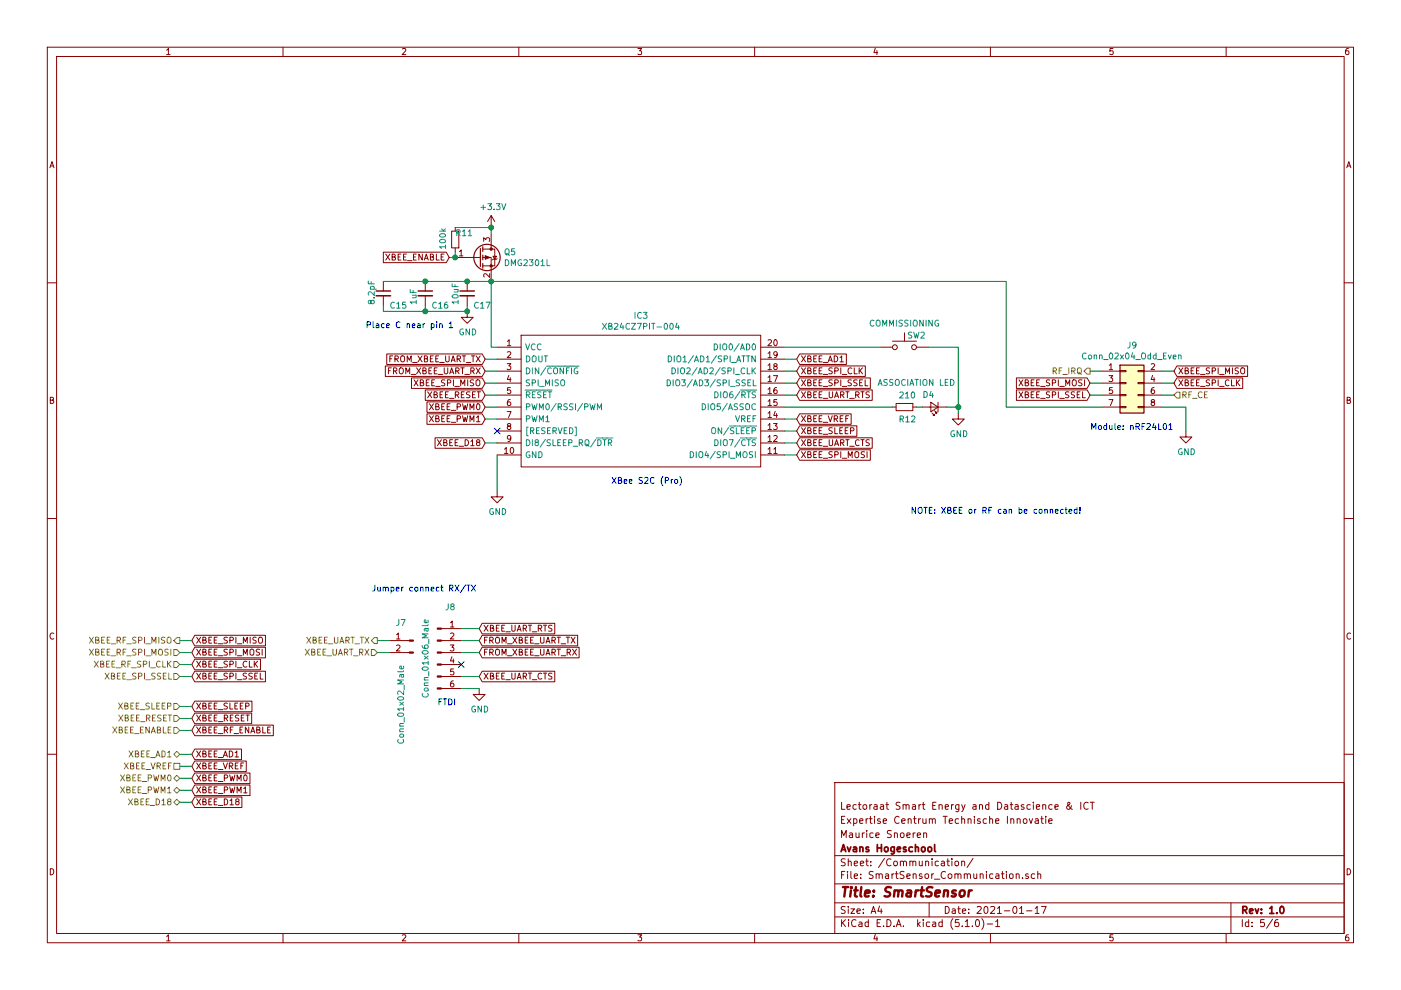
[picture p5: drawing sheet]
EESchema Schematic File Version 4
LIBS:SmartSensor-cache
EELAYER 29 0
EELAYER END
$Descr A4 11693 8268
encoding utf-8
Sheet 5 6
Title "SmartSensor"
Date "2021-01-17"
Rev "1.0"
Comp "Avans Hogeschool"
Comment1 "Maurice Snoeren"
Comment2 "Expertise Centrum Technische Innovatie"
Comment3 "Lectoraat Smart Energy and Datascience & ICT"
Comment4 ""
$EndDescr
$Comp
L XB24CZ7PIT-004:XB24CZ7PIT-004 IC3
U 1 1
P 4150 2900
F 0 "IC3" H 5350 3165 50  0000 C CNN
F 1 "XB24CZ7PIT-004" H 5350 3074 50  0000 C CNN
F 2 "XB24CZ7PIT-004:XB24CAPIT-001" H 6400 3000 50  0001 L CNN
F 3 "http://www.digi.com/pdf/ds_xbee_zigbee.pdf" H 6400 2900 50  0001 L CNN
F 4 "Zigbee / 802.15.4 Modules XBee ZB S2C TH PCB Antenna" H 6400 2800 50  0001 L CNN "Description"
F 5 "" H 6400 2700 50  0001 L CNN "Height"
F 6 "Digi International" H 6400 2600 50  0001 L CNN "Manufacturer_Name"
F 7 "XB24CZ7PIT-004" H 6400 2500 50  0001 L CNN "Manufacturer_Part_Number"
F 8 "888-XB24CZ7PIT-004" H 6400 2400 50  0001 L CNN "Mouser Part Number"
F 9 "https://www.mouser.com/Search/Refine.aspx?Keyword=888-XB24CZ7PIT-004" H 6400 2300 50  0001 L CNN "Mouser Price/Stock"
F 10 "XB24CZ7PIT-004" H 6400 2200 50  0001 L CNN "Arrow Part Number"
F 11 "https://www.arrow.com/en/products/xb24cz7pit-004/digi-international" H 6400 2100 50  0001 L CNN "Arrow Price/Stock"
	1    4150 2900
	1    0    0    -1  
$EndComp
Text GLabel 4050 3000 0    50   Input ~ 0
FROM_XBEE_UART_TX
Text GLabel 4050 3100 0    50   Input ~ 0
FROM_XBEE_UART_RX
Text GLabel 6650 3700 2    50   Input ~ 0
XBEE_UART_CTS
Text GLabel 6650 3300 2    50   Input ~ 0
XBEE_UART_RTS
Text GLabel 4050 3300 0    50   Input ~ 0
XBEE_RESET
Connection ~ 3900 2600
Wire Wire Line
	3550 2600 3900 2600
Wire Wire Line
	3550 2550 3550 2600
Connection ~ 3900 2350
Wire Wire Line
	3550 2350 3900 2350
$Comp
L Device:C_Small C16
U 1 1
P 3550 2450
F 0 "C16" H 3600 2350 50  0000 L CNN
F 1 "1uF" V 3450 2350 50  0000 L CNN
F 2 "Capacitor_SMD:C_0805_2012Metric" H 3550 2450 50  0001 C CNN
F 3 "~" H 3550 2450 50  0001 C CNN
	1    3550 2450
	1    0    0    -1  
$EndComp
Wire Wire Line
	3900 2550 3900 2600
$Comp
L power:GND #PWR030
U 1 1
P 3900 2600
F 0 "#PWR030" H 3900 2350 50  0001 C CNN
F 1 "GND" H 3905 2427 50  0000 C CNN
F 2 "" H 3900 2600 50  0001 C CNN
F 3 "" H 3900 2600 50  0001 C CNN
	1    3900 2600
	1    0    0    -1  
$EndComp
Wire Wire Line
	3900 2350 4100 2350
$Comp
L Device:C_Small C17
U 1 1
P 3900 2450
F 0 "C17" H 3950 2350 50  0000 L CNN
F 1 "10uF" V 3800 2350 50  0000 L CNN
F 2 "Capacitor_SMD:C_0805_2012Metric" H 3900 2450 50  0001 C CNN
F 3 "~" H 3900 2450 50  0001 C CNN
	1    3900 2450
	1    0    0    -1  
$EndComp
Wire Wire Line
	3800 2150 3750 2150
Text GLabel 3750 2150 0    50   Input ~ 0
XBEE_ENABLE
Wire Wire Line
	3800 2100 3800 2150
Wire Wire Line
	3800 1900 4100 1900
$Comp
L Device:R_Small R11
U 1 1
P 3800 2000
F 0 "R11" H 3650 1950 50  0000 L CNN
F 1 "100k" V 3900 1900 50  0000 L CNN
F 2 "Resistor_SMD:R_0805_2012Metric" H 3800 2000 50  0001 C CNN
F 3 "~" H 3800 2000 50  0001 C CNN
	1    3800 2000
	-1   0    0    1   
$EndComp
Connection ~ 3800 2150
$Comp
L Transistor_FET:DMG2301L Q5
U 1 1
P 4000 2150
F 0 "Q5" H 4204 2196 50  0000 L CNN
F 1 "DMG2301L" H 4204 2105 50  0000 L CNN
F 2 "Package_TO_SOT_SMD:SOT-23" H 4200 2075 50  0001 L CIN
F 3 "https://www.diodes.com/assets/Datasheets/DMG2301L.pdf" H 4000 2150 50  0001 L CNN
	1    4000 2150
	1    0    0    -1  
$EndComp
$Comp
L power:+3.3V #PWR032
U 1 1
P 4100 1900
F 0 "#PWR032" H 4100 1750 50  0001 C CNN
F 1 "+3.3V" H 4115 2073 50  0000 C CNN
F 2 "" H 4100 1900 50  0001 C CNN
F 3 "" H 4100 1900 50  0001 C CNN
	1    4100 1900
	1    0    0    -1  
$EndComp
Connection ~ 4100 1900
Wire Wire Line
	4100 1950 4100 1900
Wire Wire Line
	4100 2350 4100 2900
Wire Wire Line
	4100 2900 4150 2900
Connection ~ 4100 2350
Text GLabel 4050 3700 0    50   Input ~ 0
XBEE_D18
$Comp
L power:GND #PWR033
U 1 1
P 4150 4100
F 0 "#PWR033" H 4150 3850 50  0001 C CNN
F 1 "GND" H 4155 3927 50  0000 C CNN
F 2 "" H 4150 4100 50  0001 C CNN
F 3 "" H 4150 4100 50  0001 C CNN
	1    4150 4100
	1    0    0    -1  
$EndComp
Wire Wire Line
	4150 3800 4150 4100
Text GLabel 4050 3200 0    50   Input ~ 0
XBEE_SPI_MISO
Text GLabel 6650 3200 2    50   Input ~ 0
XBEE_SPI_SSEL
Text GLabel 6650 3800 2    50   Input ~ 0
XBEE_SPI_MOSI
Text GLabel 6650 3100 2    50   Input ~ 0
XBEE_SPI_CLK
Text GLabel 6650 3000 2    50   Input ~ 0
XBEE_AD1
Text GLabel 4050 3400 0    50   Input ~ 0
XBEE_PWM0
Text GLabel 4050 3500 0    50   Input ~ 0
XBEE_PWM1
NoConn ~ 4150 3600
Text GLabel 6650 3600 2    50   Input ~ 0
XBEE_SLEEP
Wire Wire Line
	4050 3000 4150 3000
Wire Wire Line
	4050 3100 4150 3100
Wire Wire Line
	4050 3200 4150 3200
Wire Wire Line
	4050 3300 4150 3300
Wire Wire Line
	4150 3400 4050 3400
Wire Wire Line
	4050 3500 4150 3500
Wire Wire Line
	4150 3700 4050 3700
Wire Wire Line
	6550 3000 6650 3000
Wire Wire Line
	6650 3100 6550 3100
Wire Wire Line
	6550 3200 6650 3200
Wire Wire Line
	6650 3300 6550 3300
Wire Wire Line
	6650 3600 6550 3600
Wire Wire Line
	6550 3700 6650 3700
Wire Wire Line
	6650 3800 6550 3800
$Comp
L Switch:SW_Push SW?
U 1 1
P 7550 2900
AR Path="/600A2160" Ref="SW?"  Part="1" 
AR Path="/5F76931A/600A2160" Ref="SW?"  Part="1" 
AR Path="/5F877B3A/600A2160" Ref="SW2"  Part="1" 
F 0 "SW2" H 7650 3000 50  0000 C CNN
F 1 "COMMISSIONING" H 7550 3100 50  0000 C CNN
F 2 "LL3301AF065QJ:LL3301FF065QJ" H 7550 3100 50  0001 C CNN
F 3 "~" H 7550 3100 50  0001 C CNN
	1    7550 2900
	1    0    0    -1  
$EndComp
Wire Wire Line
	6550 2900 7350 2900
$Comp
L Device:C_Small C15
U 1 1
P 3200 2450
F 0 "C15" H 3250 2350 50  0000 L CNN
F 1 "8.2pF" V 3100 2350 50  0000 L CNN
F 2 "Capacitor_SMD:C_0805_2012Metric" H 3200 2450 50  0001 C CNN
F 3 "~" H 3200 2450 50  0001 C CNN
	1    3200 2450
	1    0    0    -1  
$EndComp
Wire Wire Line
	3200 2350 3550 2350
Connection ~ 3550 2350
Wire Wire Line
	3200 2550 3200 2600
Wire Wire Line
	3200 2600 3550 2600
Connection ~ 3550 2600
$Comp
L power:GND #PWR034
U 1 1
P 8000 3450
F 0 "#PWR034" H 8000 3200 50  0001 C CNN
F 1 "GND" H 8005 3277 50  0000 C CNN
F 2 "" H 8000 3450 50  0001 C CNN
F 3 "" H 8000 3450 50  0001 C CNN
	1    8000 3450
	1    0    0    -1  
$EndComp
$Comp
L Device:R_Small R?
U 1 1
P 7550 3400
AR Path="/600AD547" Ref="R?"  Part="1" 
AR Path="/5F76931A/600AD547" Ref="R?"  Part="1" 
AR Path="/5F877B3A/600AD547" Ref="R12"  Part="1" 
F 0 "R12" V 7650 3350 50  0000 L CNN
F 1 "210" V 7450 3350 50  0000 L CNN
F 2 "Resistor_SMD:R_0805_2012Metric" H 7550 3400 50  0001 C CNN
F 3 "~" H 7550 3400 50  0001 C CNN
	1    7550 3400
	0    1    1    0   
$EndComp
$Comp
L Device:LED_Small D?
U 1 1
P 7800 3400
AR Path="/600AD54D" Ref="D?"  Part="1" 
AR Path="/5F76931A/600AD54D" Ref="D?"  Part="1" 
AR Path="/5F877B3A/600AD54D" Ref="D4"  Part="1" 
F 0 "D4" H 7850 3300 50  0000 C CNN
F 1 "ASSOCIATION LED" H 7950 3200 50  0000 C CNN
F 2 "LED_SMD:LED_0805_2012Metric" V 7800 3400 50  0001 C CNN
F 3 "~" V 7800 3400 50  0001 C CNN
	1    7800 3400
	-1   0    0    1   
$EndComp
Wire Wire Line
	7700 3400 7650 3400
Wire Wire Line
	6550 3400 7450 3400
Wire Wire Line
	7900 3400 8000 3400
Wire Wire Line
	8000 3400 8000 3450
Wire Wire Line
	7750 2900 8000 2900
Wire Wire Line
	8000 2900 8000 3400
Connection ~ 8000 3400
Text Notes 3050 2750 0    50   ~ 0
Place C near pin 1
Text HLabel 3150 5350 0    50   Output ~ 0
XBEE_UART_TX
Text HLabel 3150 5450 0    50   Input ~ 0
XBEE_UART_RX
Text GLabel 4000 5350 2    50   Input ~ 0
FROM_XBEE_UART_TX
Text GLabel 4000 5450 2    50   Input ~ 0
FROM_XBEE_UART_RX
Text GLabel 1600 6000 2    50   Input ~ 0
XBEE_RESET
Text GLabel 1600 6700 2    50   Input ~ 0
XBEE_D18
Text GLabel 1600 5350 2    50   Input ~ 0
XBEE_SPI_MISO
Text GLabel 1600 6500 2    50   Input ~ 0
XBEE_PWM0
Text GLabel 1600 6600 2    50   Input ~ 0
XBEE_PWM1
Text GLabel 1600 6100 2    50   Input ~ 0
XBEE_RF_ENABLE
Text GLabel 4000 5250 2    50   Input ~ 0
XBEE_UART_RTS
Text GLabel 1600 5650 2    50   Input ~ 0
XBEE_SPI_SSEL
Text GLabel 1600 5550 2    50   Input ~ 0
XBEE_SPI_CLK
Text GLabel 1600 6300 2    50   Input ~ 0
XBEE_AD1
Text GLabel 4000 5650 2    50   Input ~ 0
XBEE_UART_CTS
Text GLabel 1600 5450 2    50   Input ~ 0
XBEE_SPI_MOSI
Text GLabel 1600 5900 2    50   Input ~ 0
XBEE_SLEEP
Text GLabel 6650 3500 2    50   Input ~ 0
XBEE_VREF
Wire Wire Line
	6650 3500 6550 3500
Text GLabel 1600 6400 2    50   Input ~ 0
XBEE_VREF
Text HLabel 1500 5450 0    50   Input ~ 0
XBEE_RF_SPI_MOSI
Text HLabel 1500 5350 0    50   Output ~ 0
XBEE_RF_SPI_MISO
Text HLabel 1500 5550 0    50   Input ~ 0
XBEE_RF_SPI_CLK
Text HLabel 1500 5650 0    50   Input ~ 0
XBEE_SPI_SSEL
Text HLabel 1500 5900 0    50   Input ~ 0
XBEE_SLEEP
Text HLabel 1500 6000 0    50   Input ~ 0
XBEE_RESET
Text HLabel 1500 6100 0    50   Input ~ 0
XBEE_ENABLE
Text HLabel 1500 6300 0    50   BiDi ~ 0
XBEE_AD1
Text HLabel 1500 6400 0    50   UnSpc ~ 0
XBEE_VREF
Text HLabel 1500 6500 0    50   BiDi ~ 0
XBEE_PWM0
Text HLabel 1500 6600 0    50   BiDi ~ 0
XBEE_PWM1
Text HLabel 1500 6700 0    50   BiDi ~ 0
XBEE_D18
Wire Wire Line
	1500 5350 1600 5350
Wire Wire Line
	1600 5450 1500 5450
Wire Wire Line
	1500 5550 1600 5550
Wire Wire Line
	1600 5650 1500 5650
Wire Wire Line
	1500 5900 1600 5900
Wire Wire Line
	1600 6000 1500 6000
Wire Wire Line
	1500 6100 1600 6100
Wire Wire Line
	1600 6300 1500 6300
Wire Wire Line
	1500 6400 1600 6400
Wire Wire Line
	1500 6500 1600 6500
Wire Wire Line
	1600 6600 1500 6600
Wire Wire Line
	1500 6700 1600 6700
Text Notes 5100 4050 0    50   ~ 0
XBee S2C (Pro)
$Comp
L Connector_Generic:Conn_02x04_Odd_Even J9
U 1 1
P 9400 3200
F 0 "J9" H 9450 3517 50  0000 C CNN
F 1 "Conn_02x04_Odd_Even" H 9450 3426 50  0000 C CNN
F 2 "Connector_PinHeader_2.54mm:PinHeader_2x04_P2.54mm_Vertical" H 9400 3200 50  0001 C CNN
F 3 "~" H 9400 3200 50  0001 C CNN
	1    9400 3200
	1    0    0    -1  
$EndComp
Text Notes 9100 3600 0    50   ~ 0
Module: nRF24L01
$Comp
L power:GND #PWR035
U 1 1
P 9900 3600
F 0 "#PWR035" H 9900 3350 50  0001 C CNN
F 1 "GND" H 9905 3427 50  0000 C CNN
F 2 "" H 9900 3600 50  0001 C CNN
F 3 "" H 9900 3600 50  0001 C CNN
	1    9900 3600
	1    0    0    -1  
$EndComp
Text HLabel 9100 3100 0    50   Output ~ 0
RF_IRQ
Text HLabel 9800 3300 2    50   Input ~ 0
RF_CE
Wire Wire Line
	9100 3100 9200 3100
Wire Wire Line
	9700 3300 9800 3300
Text Notes 7600 4300 0    50   ~ 0
NOTE: XBEE or RF can be connected!
Wire Wire Line
	9900 3600 9900 3400
Wire Wire Line
	9900 3400 9700 3400
Text GLabel 9100 3200 0    50   Input ~ 0
XBEE_SPI_MOSI
Wire Wire Line
	9100 3200 9200 3200
Wire Wire Line
	8400 3400 8400 2350
Wire Wire Line
	8400 2350 4100 2350
Wire Wire Line
	8400 3400 9200 3400
Text GLabel 9800 3100 2    50   Input ~ 0
XBEE_SPI_MISO
Wire Wire Line
	9800 3100 9700 3100
Text GLabel 9800 3200 2    50   Input ~ 0
XBEE_SPI_CLK
Wire Wire Line
	9800 3200 9700 3200
$Comp
L Connector:Conn_01x06_Male J8
U 1 1
P 3650 5450
F 0 "J8" H 3758 5831 50  0000 C CNN
F 1 "Conn_01x06_Male" V 3550 5400 50  0000 C CNN
F 2 "Connector_PinHeader_2.54mm:PinHeader_1x06_P2.54mm_Vertical" H 3650 5450 50  0001 C CNN
F 3 "~" H 3650 5450 50  0001 C CNN
	1    3650 5450
	1    0    0    -1  
$EndComp
$Comp
L Connector:Conn_01x02_Male J7
U 1 1
P 3450 5350
F 0 "J7" H 3600 5500 50  0000 R CNN
F 1 "Conn_01x02_Male" V 3550 5150 50  0000 R CNN
F 2 "Connector_PinHeader_2.54mm:PinHeader_1x02_P2.54mm_Vertical" H 3450 5350 50  0001 C CNN
F 3 "~" H 3450 5350 50  0001 C CNN
	1    3450 5350
	-1   0    0    -1  
$EndComp
Text Notes 3100 4950 0    50   ~ 0
Jumper connect RX/TX
Text Notes 3650 5900 0    50   ~ 0
FTDI\n
NoConn ~ 3850 5550
$Comp
L power:GND #PWR031
U 1 1
P 4000 5750
F 0 "#PWR031" H 4000 5500 50  0001 C CNN
F 1 "GND" H 4005 5577 50  0000 C CNN
F 2 "" H 4000 5750 50  0001 C CNN
F 3 "" H 4000 5750 50  0001 C CNN
	1    4000 5750
	1    0    0    -1  
$EndComp
Wire Wire Line
	3850 5750 4000 5750
Wire Wire Line
	3850 5650 4000 5650
Wire Wire Line
	3850 5450 4000 5450
Wire Wire Line
	4000 5350 3850 5350
Wire Wire Line
	3850 5250 4000 5250
Wire Wire Line
	3150 5350 3250 5350
Wire Wire Line
	3150 5450 3250 5450
Text GLabel 9100 3300 0    50   Input ~ 0
XBEE_SPI_SSEL
Wire Wire Line
	9100 3300 9200 3300
$EndSCHEMATC
